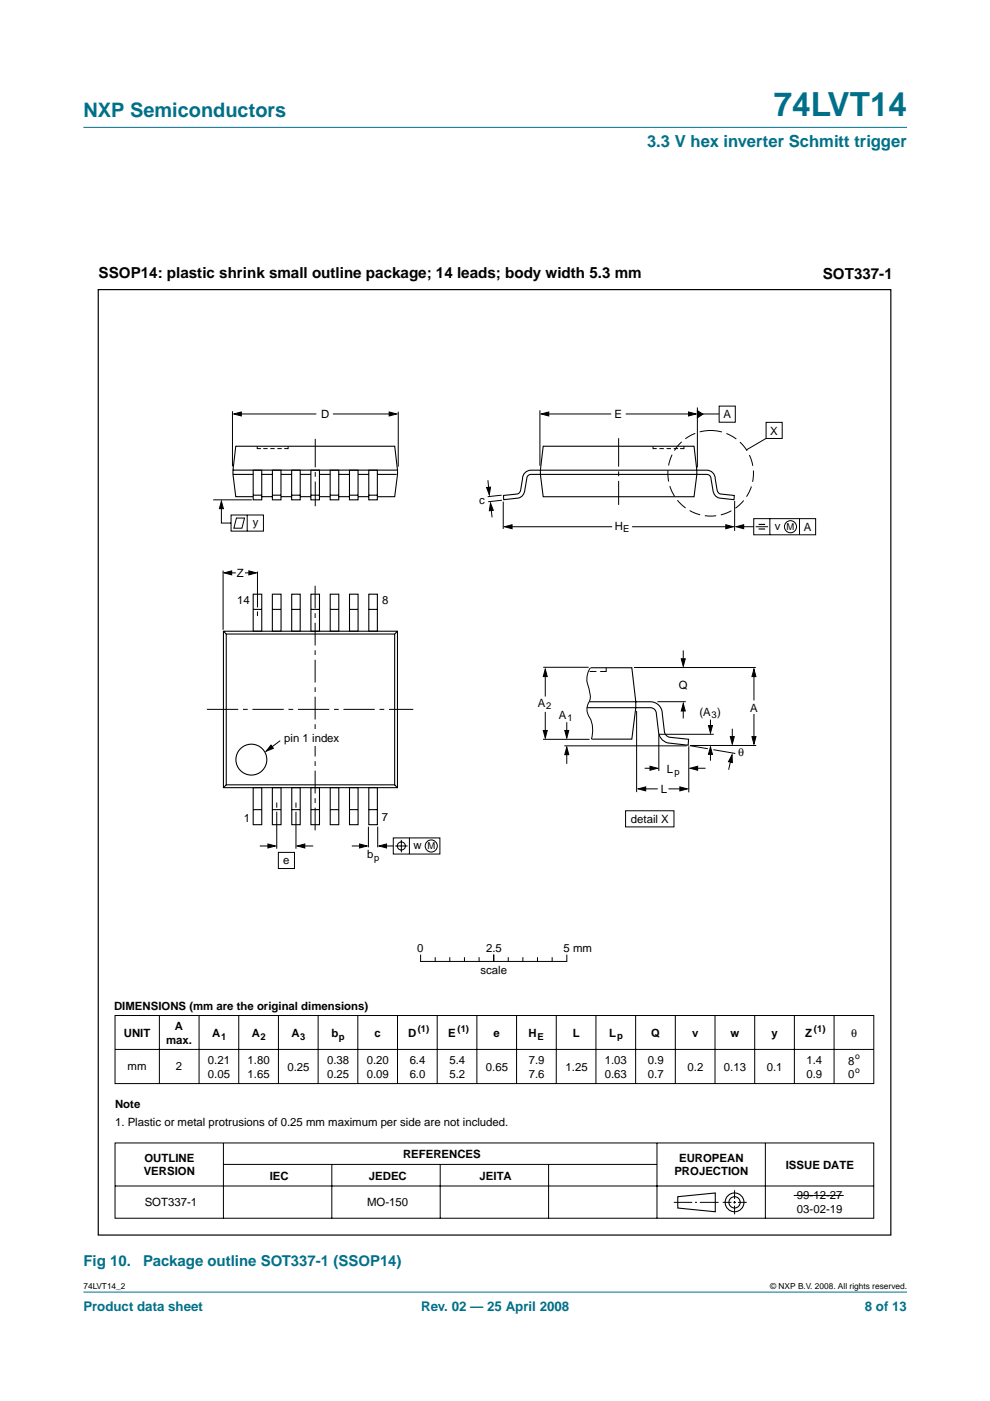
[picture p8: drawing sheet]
<svg xmlns="http://www.w3.org/2000/svg" width="210mm" height="297mm" viewBox="0 0 210 297" stroke-linecap="round" stroke-linejoin="round" font-family="sans-serif">
<g fill="#00708a" stroke="#00708a" stroke-width=".21">
<path d="M17.7 273.9h174.6z"/>
<path d="M17.7 27h174.6z"/>
</g>
<g fill="none" stroke="#000" stroke-width=".21">
<path d="M49.3 87.2v11.7M50.5 87.8h16.6M54.5 94.6v.5h.8M55.8 95.1h.9M57.3 95.1h.9M58.8 95.1h.9M61.1 94.6v.5h-.8M70.6 87.8h12.6M84.4 87.3v11.6M114.5 87v11.7M115.5 87.8h14.1M132.7 87.8h14.1"/>
<path d="M138.5 94.6v.5h.7M139.8 95.1h.9M141.3 95.1h1M142.8 95.1h1M145 94.6v.5h-.8M147.9 86.4v12.7M148.4 87.8h4M152.5 86.1h3.4v3.4h-3.4zM162.4 89.5h3.4v3.5h-3.4zM162.4 93l-4.1 2.4M45.2 106h8.2M46.9 106.9v4h2.1"/>
<path d="M49 109.2h6.9v3.4h-6.9zM50.1 109.8h1.7l-.5 2.2h-1.7zM52.4 109.2v3.4M103.4 101.8l.3 2.5M104.1 107.2l.2 2.5M106.4 105l-3 .3M106.4 106.1l-2.9 .3M106.7 106.3v5.8M107.8 111.7h22M134 111.7h20.5M155.8 106.2v6.4M157 111.7h2.8"/>
<path d="M159.8 110h13.1v3.4h-13.1zM160.2 111.7h2.6M163.2 110v3.4M169.5 110v3.4M47.3 121v12.5M48.1 121.5h1.9M51.9 121.5h1.8M54.6 121.2v7.6M54.6 129.6v1M144.9 137.9v2.3M115.1 156.8h9.9M115.2 141.5h9.6"/>
<path d="M115.6 142.4v5.3M115.6 150.9v4.8M119.6 158.1h26M120.2 153.1v2.9M120.2 159.4v2.6M125 142.4h1.4M125.2 141.6a4.5 4.5 0 0 0-.3 4.6l.2 .6a3 3 0 0 1-.5 2.6 3.6 3.6 0 0 0 .7 3.3l.4 2-.3 2M128.5 141.6v.8h-1.2M134.4 141.5h25.8M135 150.7v17.2M139.4 148.8h6M139.7 155.7h11.6"/>
<path d="M139.7 155.7v7.8M144.9 149.8v2.5M146 158.2v9.8M146.3 158.1l3.8 .6M146.5 158.1h13.8M150.6 152.6v1.9M150.6 159.4v1.9M151.2 158.9l4.7 .8M155.3 154.5v2.6M159.9 142.7v5.8M159.9 151.4v5.4M55.1 179.4h2.5"/>
<path d="M58.7 170.2v1M58.7 172.1v7.9M62.8 170.2v1M62.8 172.1v7.9M63.8 179.4h2.6M74.6 179.4h2.6M78.1 175.3v4.3M80.1 175.3v4.3M81.2 179.4h2.2M83.4 177.7h9.9v3.4h-9.9zM83.8 179.4h2.6M85.1 178.1v2.6"/>
<path d="M86.8 177.7v3.4M132.6 171.9h10.3v3.4h-10.3zM136.1 167.3h3.4M136.7 162.9h1.8M141.7 167.3h3.2M147.2 162.9h2.4M155.1 160.6l-.6 2.6M59 180.7h3.4v3.4h-3.4zM24.4 215.3h160.9v14.4h-160.9zM33.8 215.3v14.4M42.2 215.3v14.4M50.6 215.3v14.4"/>
<path d="M59 215.3v14.4M67.5 215.3v14.4M75.9 215.3v14.4M84.3 215.3v14.4M92.7 215.3v14.4M101.1 215.3v14.4M109.5 215.3v14.4M117.9 215.3v14.4M126.4 215.3v14.4M134.8 215.3v14.4M143.2 215.3v14.4M151.6 215.3v14.4"/>
<path d="M160 215.3v14.4M168.4 215.3v14.4M176.8 215.3v14.4M24.4 222.5h160.8M24.4 242.3h160.9v16h-160.9zM24.4 251.5h160.9M47.4 242.4v15.9M47.4 246.9h91.8M70.4 246.9v11.4M93.3 246.9v11.4M116.3 246.9v11.4M139.3 242.4v15.9"/>
<path d="M142.9 254.9h3.9M147.4 254.9h.4M148.4 254.9h4M153.2 254.9h1.9M155.5 254.9h.5M155.7 252.4v1.8M155.7 254.7v.5M155.7 255.6v1.9M156.5 254.9h1.8M162.3 242.4v15.9"/>
<circle cx="167.6" cy="111.7" r="1.28"/>
<circle cx="85.1" cy="179.4" r=".85"/>
<circle cx="91.4" cy="179.4" r="1.28"/>
</g>
<g fill="none" stroke="#000" stroke-width=".23">
<path d="M49.4 99.7h34.9M53.7 99.7h1.8v6.3h-1.8zM57.8 99.7h1.8v6.3h-1.8zM61.8 99.7h1.9v6.3h-1.9zM65.9 99.7h1.8v6.3h-1.8zM70 99.7h1.8v6.3h-1.8zM74.1 99.7h1.8v6.3h-1.8zM78.2 99.7h1.8v6.3h-1.8zM114.6 99.7h35.3a1.79 1.79 0 0 1 1.7 1.8l.4 2.4a.96 .96 0 0 0 .8 .8l2.9 .4-.1 .8-3.1-.3a1.81 1.81 0 0 1-1.4-1.7l-.4-2.4a.89 .89 0 0 0-.8-.9h-35.3M114.7 99.7h-2.1a1.79 1.79 0 0 0-1.8 1.8l-.4 2.4a.96 .96 0 0 1-.7 .8l-3 .4 .1 .8 3.1-.3a1.81 1.81 0 0 0 1.4-1.7l.4-2.4a.89 .89 0 0 1 .9-.9h2.1M115.2 94.6h32l.5 5.1-.5 5.6h-32l-.6-4.7zM49.4 100.6h4.3"/>
<path d="M53.7 105h1.8M53.7 105.3h-3.7l-.6-4.7 .6-6h33.7l.6 5.1-.6 5.6h-3.6M55.5 100.6h2.3M55.5 105.3h2.3M57.8 105h1.8M59.6 100.6h2.2M59.6 105.3h2.2M61.8 105h1.9M63.6 100.6h2.3M63.6 105.3h2.3M65.9 105h1.8M67.7 100.6h2.3"/>
<path d="M67.7 105.3h2.3M70 105h1.8M71.8 100.6h2.3M71.8 105.3h2.3M74.1 105h1.8M75.9 100.6h2.3M75.9 105.3h2.3M78.2 105h1.8M80 100.6h4.1M47.4 133.8h36.9v33.2h-36.9zM47.4 133.8l.6 .6M48 134.4h35.7v32h-35.7z"/>
<path d="M53.7 126h1.8v7.8h-1.8zM53.7 129.2h1.8M57.7 126h1.9v7.8h-1.9zM57.8 129.2h1.8M61.8 126h1.8v7.8h-1.8zM61.9 129.2h1.7M65.9 126h1.8v7.8h-1.8zM65.9 129.2h1.8M70 126h1.8v7.8h-1.8zM70 129.2h1.8M74.1 126h1.8v7.8h-1.8zM74.1 129.2h1.8"/>
<path d="M78.2 126h1.8v7.8h-1.8zM78.2 129.2h1.8M84.3 133.8l-.6 .6M125 148.8h12.9a2.52 2.52 0 0 1 2.5 2.5l.5 3.8a1.44 1.44 0 0 0 1 1.2l4.1 .4-.1 1.3-4.3-.5a2.66 2.66 0 0 1-2-2.4l-.4-3.8a1.26 1.26 0 0 0-1.3-1.3h-13.4M125.2 141.6h8.8l.8 7.2v1.2l-.8 6.7h-8.6M48 166.4l-.6 .6M53.7 167h1.8v7.9h-1.8zM53.7 171.7h1.8M57.7 167h1.9v7.9h-1.9zM57.8 171.7h1.8M61.9 167h1.7v7.9h-1.7zM61.9 171.7h1.7"/>
<path d="M65.9 167h1.8v7.9h-1.8zM65.9 171.7h1.8M70 167h1.8v7.9h-1.8zM70 171.7h1.8M74.1 167h1.8v7.9h-1.8zM74.1 171.7h1.8M78.2 167h1.8v7.9h-1.8zM78.2 171.7h1.8M83.7 166.4l.6 .6M143.7 253.7l8-.8v4l-8-.8z"/>
<circle cx="53.3" cy="161.1" r="3.3"/>
<circle cx="155.7" cy="254.9" r="1.99"/>
<circle cx="155.7" cy="254.9" r="1.2"/>
</g>
<g fill="#000" stroke="#000" stroke-width=".21">
<path d="M49.6 87.8l1.6-.5v.9zM82.5 87.3l1.6 .5-1.6 .4zM114.8 87.8l1.5-.5v.9zM146 87.3l1.6 .5-1.6 .4zM147.9 87.1l1.1 .7-1.1 .8zM46.9 106.3l.5 1.5h-.9zM103.2 103.4l.8-.1-.3 1.6zM104 106.7l.6 1.5-.9 .1zM107 111.7l1.6-.4v.8zM153.9 111.3l1.6 .4-1.6 .4zM156.1 111.7l1.6-.4v.8zM47.5 121.5l1.6-.5v.9z"/>
<path d="M52.8 121l1.6 .5-1.6 .4zM144.4 139.7h.9l-.4 1.6zM115.6 141.9l.4 1.6h-.8zM115.2 154.9h.8l-.4 1.6zM119.7 154.9h.9l-.4 1.6zM144.9 149.2l.4 1.5h-.9zM150.6 158.4l.5 1.5h-.9zM150.2 153.8h.9l-.5 1.6zM154.8 156.2h.9l-.4 1.6zM159.9 141.9l.4 1.6h-.9zM159.4 156.2h.9l-.4 1.6zM56.8 178.9l1.6 .5-1.6 .4z"/>
<path d="M63 179.4l1.6-.5v.9zM76.2 178.9l1.6 .5-1.6 .4zM80.4 179.4l1.6-.5v.9zM120.2 158.4l.4 1.6h-.9zM135.3 167.3l1.6-.5v.9zM137.8 162.5l1.6 .4-1.6 .4zM144.1 166.8l1.6 .5-1.6 .4zM146.3 162.9l1.6-.4v.8zM155.2 160l.1 1.7-.8-.2z"/>
</g>
<path d="M160.8 111.2h1.4M160.8 112.2h1.4" fill="none" stroke="#000" stroke-width=".24"/>
<circle cx="150.7" cy="100.3" r="9.1" fill="none" stroke="#000" stroke-width=".21" stroke-dasharray="2.4 1" stroke-linecap="butt"/>
<path d="M66.8 124.2v51.8" fill="none" stroke="#000" stroke-width=".21" stroke-dasharray="4.8 1 1 1" stroke-linecap="butt"/>
<path d="M43.9 150.4h43.7" fill="none" stroke="#000" stroke-width=".21" stroke-dasharray="6.6 1 1 1" stroke-linecap="butt"/>
<path d="M66.8 93v14.3M131.2 92.9v14.1" fill="none" stroke="#000" stroke-width=".21" stroke-dasharray="6 1 1 1" stroke-linecap="butt"/>
<path d="M66.1 155h1.3v3.2h-1.3z" fill="#fff"/>
<g fill="none" stroke="#000" stroke-width=".21">
<path d="M59.4 157l-2.3 1.8M89.2 202.5v1.4M89.2 203.8h30.9M92.3 203.1v.8M95.4 203.1v.8M98.5 203.1v.8M101.6 203.1v.8M104.7 202.5v1.4M107.8 203.1v.8M110.9 203.1v.8M114 203.1v.8M117.1 203.1v.8"/>
<path d="M120.2 202.5v1.4M168.3 253.5h10.6"/>
</g>
<path d="M57.5 158l.5 .7-1.6 .6z" fill="#000" stroke="#000" stroke-width=".21"/>
<path d="M20.8 61.4h168.1v200.5h-168.1z" fill="none" stroke="#000" stroke-width=".25"/>
<text font-size="7.1" fill="#00708a" x="164.1" y="24.7">74LVT14</text>
<text font-size="4.2" fill="#00708a" x="17.7" y="24.9">NXP Semiconductors</text>
<text font-size="3.5" fill="#00708a" x="137.2" y="31.1">3.3 V hex inverter Schmitt trigger</text>
<g font-size="3.2">
<text x="20.9" y="59">SSOP14: plastic shrink small outline package; 14 leads; body width 5.3 mm</text>
<text x="174.5" y="59.1">SOT337-1</text>
</g>
<g font-size="3.2" fill="#00708a">
<text x="17.7" y="268.3">Fig 10.</text>
<text x="30.4" y="268.3">Package outline SOT337-1 (SSOP14)</text>
</g>
<g font-size="2.8" fill="#00708a">
<text x="17.7" y="278">Product data sheet</text>
<text x="89.3" y="278">Rev. 02 — 25 April 2008</text>
<text x="183.4" y="278">8 of 13</text>
</g>
<g font-size="2.4">
<text x="68.1" y="88.6">D</text>
<text x="130.3" y="88.7">E</text>
<text x="153.4" y="88.7">A</text>
<text x="163.3" y="92.1">X</text>
<text x="101.6" y="106.8">c</text>
<text x="53.6" y="111.4">y</text>
<text x="130.3" y="112.3">H</text>
<text x="164.3" y="112.4">v</text>
<text x="170.4" y="112.6">A</text>
<text x="50.2" y="122.3">Z</text>
<text x="50.3" y="128.1">14</text>
<text x="81" y="128">8</text>
<text x="114" y="149.8">A</text>
<text x="143.9" y="146.1">Q</text>
<text x="118.5" y="152.4">A</text>
<text x="148.3" y="151.8">(A )</text>
<text x="159" y="150.9">A</text>
<text x="60.3" y="157.4">pin 1 index</text>
<text x="156.5" y="160.3">θ</text>
<text x="141.4" y="163.9">L</text>
<text x="140.1" y="168.2">L</text>
<text x="51.7" y="174.3">1</text>
<text x="81" y="174.2">7</text>
<text x="133.8" y="174.5">detail X</text>
<text x="60.1" y="183.1">e</text>
<text x="77.9" y="182">b</text>
<text x="87.7" y="180.1">w</text>
<text x="88.5" y="201.8">0</text>
<text x="103" y="201.8">2.5</text>
<text x="119.5" y="201.8">5 mm</text>
<text x="101.9" y="206.5">scale</text>
<text x="24.2" y="214.2">DIMENSIONS (mm are the original dimensions)</text>
<text x="26.3" y="219.8">UNIT</text>
<text x="35.2" y="221.3">max.</text>
<text x="37.1" y="218.3">A</text>
<text x="45" y="219.8">A</text>
<text x="53.4" y="219.8">A</text>
<text x="61.8" y="219.8">A</text>
<text x="70.3" y="219.8">b</text>
<text x="79.4" y="219.8">c</text>
<text x="86.5" y="219.8">D</text>
<text x="95" y="219.8">E</text>
<text x="104.7" y="219.8">e</text>
<text x="112.1" y="219.8">H</text>
<text x="121.4" y="219.8">L</text>
<text x="129.2" y="219.8">L</text>
<text x="138.1" y="219.8">Q</text>
<text x="146.7" y="219.8">v</text>
<text x="154.9" y="219.8">w</text>
<text x="163.6" y="219.8">y</text>
<text x="170.7" y="219.8">Z</text>
<text x="180.4" y="219.8">θ</text>
<text x="27.1" y="226.8">mm</text>
<text x="37.3" y="226.9">2</text>
<text x="44.1" y="225.5">0.21</text>
<text x="52.5" y="225.5">1.80</text>
<text x="60.9" y="227">0.25</text>
<text x="69.3" y="225.5">0.38</text>
<text x="77.8" y="225.5">0.20</text>
<text x="86.9" y="225.5">6.4</text>
<text x="95.3" y="225.5">5.4</text>
<text x="103" y="227">0.65</text>
<text x="112.1" y="225.5">7.9</text>
<text x="119.9" y="227">1.25</text>
<text x="128.2" y="225.5">1.03</text>
<text x="137.4" y="225.5">0.9</text>
<text x="145.8" y="227">0.2</text>
<text x="153.5" y="227">0.13</text>
<text x="162.6" y="227">0.1</text>
<text x="171" y="225.5">1.4</text>
<text x="179.8" y="225.7">8</text>
<text x="44.1" y="228.5">0.05</text>
<text x="52.5" y="228.5">1.65</text>
<text x="69.3" y="228.5">0.25</text>
<text x="77.8" y="228.5">0.09</text>
<text x="86.9" y="228.5">6.0</text>
<text x="95.3" y="228.5">5.2</text>
<text x="112.1" y="228.5">7.6</text>
<text x="128.2" y="228.5">0.63</text>
<text x="137.4" y="228.5">0.7</text>
<text x="171" y="228.5">0.9</text>
<text x="179.8" y="228.7">0</text>
<text x="24.4" y="235">Note</text>
<text x="24.4" y="238.6">1. Plastic or metal protrusions of 0.25 mm maximum per side are not included.</text>
<text x="85.5" y="245.6">REFERENCES</text>
<text x="30.5" y="249.2">VERSION</text>
<text x="30.6" y="246.3">OUTLINE</text>
<text x="57.2" y="250.1">IEC</text>
<text x="78.2" y="250.1">JEDEC</text>
<text x="101.7" y="250.1">JEITA</text>
<text x="143" y="249.2">PROJECTION</text>
<text x="144" y="246.3">EUROPEAN</text>
<text x="166.6" y="247.8">ISSUE DATE</text>
<text x="30.7" y="255.8">SOT337-1</text>
<text x="77.8" y="255.8">MO-150</text>
<text x="169" y="254.2">99-12-27</text>
<text x="169" y="257.2">03-02-19</text>
</g>
<g font-size="2">
<text x="132.1" y="112.8">E</text>
<text x="166.8" y="112.4">M</text>
<text x="115.8" y="150.3">2</text>
<text x="120.3" y="152.9">1</text>
<text x="150.9" y="152.3">3</text>
<text x="143" y="164.4">p</text>
<text x="79.3" y="182.5">p</text>
<text x="90.6" y="180.1">M</text>
<text x="46.9" y="220.6">1</text>
<text x="55.3" y="220.6">2</text>
<text x="63.6" y="220.6">3</text>
<text x="71.8" y="220.4">p</text>
<text x="88.6" y="218.9">(1)</text>
<text x="97" y="218.9">(1)</text>
<text x="113.9" y="220.6">E</text>
<text x="130.9" y="220.3">p</text>
<text x="172.6" y="218.9">(1)</text>
</g>
<g font-size="1.8">
<text x="181.3" y="224.5">o</text>
<text x="181.3" y="227.4">o</text>
<text x="17.7" y="273.4">74LVT14_2</text>
<text x="163.3" y="273.4">© NXP B.V. 2008. All rights reserved.</text>
</g>
</svg>
